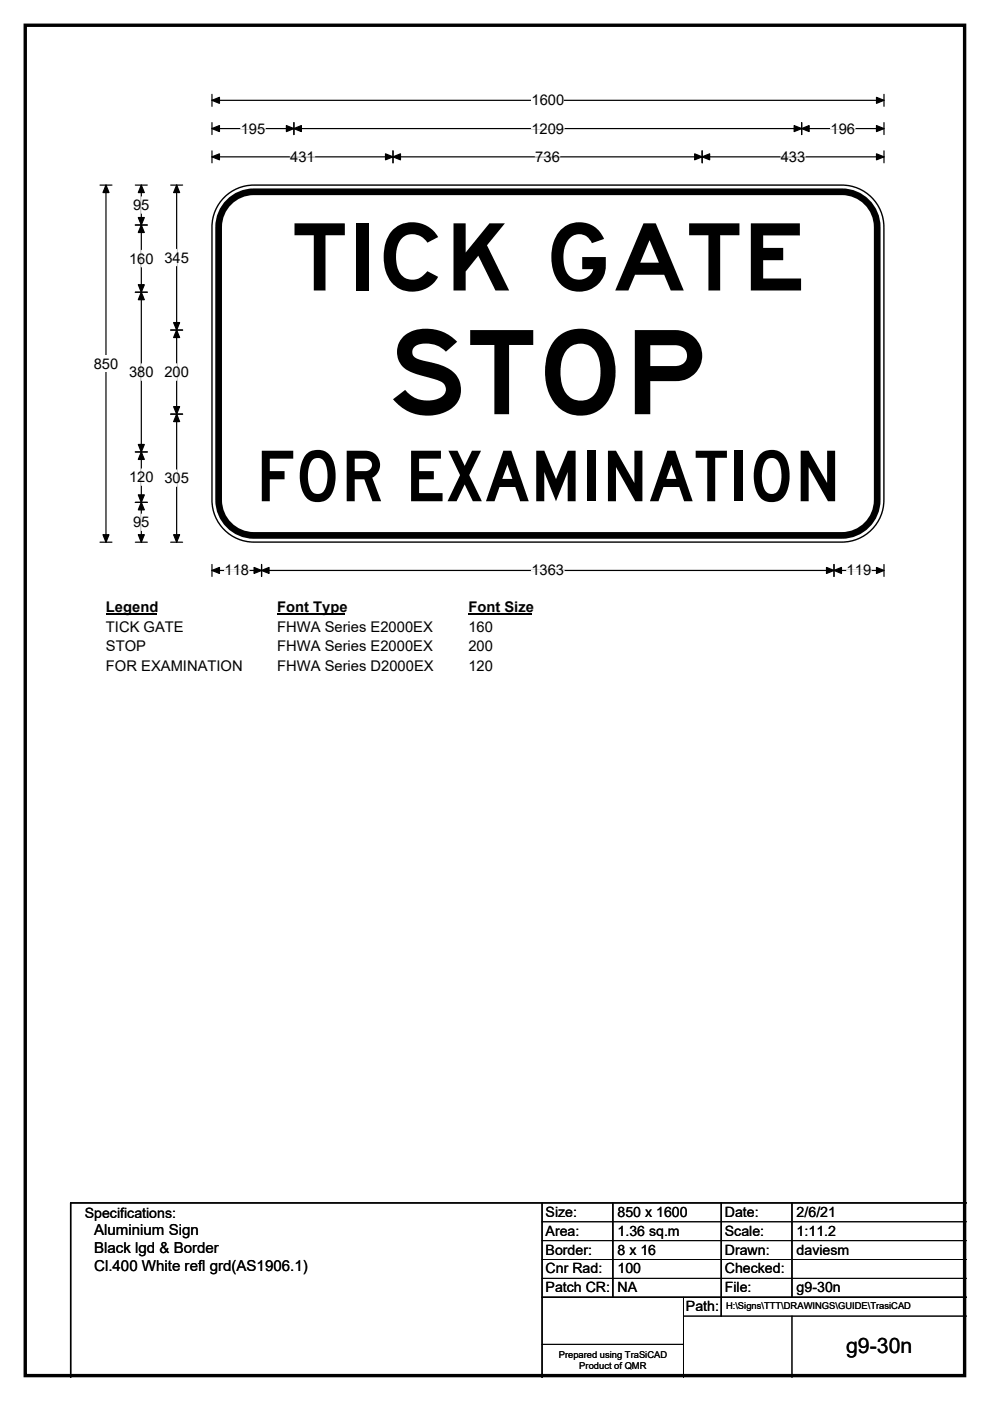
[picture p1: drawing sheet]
<svg xmlns="http://www.w3.org/2000/svg" width="210mm" height="297mm" viewBox="0 0 210 297" stroke-linecap="round" stroke-linejoin="round" font-family="sans-serif">
<path d="M5.4 5.4h199.2v286.3h-199.2z" fill="none" stroke="#000" stroke-width=".72"/>
<path d="M45 21.3h142.5M45 20v2.5M187.5 20v2.5" fill="none" stroke="#000" stroke-width=".25"/>
<path d="M45 21.3l1.5-.7v1.3zM185.9 20.6l1.6 .7-1.6 .6z" fill="#000" stroke="#000" stroke-width=".25"/>
<path d="M112.8 19.5h6.9v3.5h-6.9z" fill="#fff"/>
<g fill="none" stroke="#000" stroke-width=".25">
<path d="M21.2 39.2h2.5M22.5 39.2v75.8M45 27.3h142.5M45 26v2.5M45 32v2.5M45 33.3h142.5M62.3 26v2.5M83.4 32v2.5M148.9 32v2.5M170 26v2.5M187.5 26v2.5M187.5 32v2.5"/>
<path d="M21.2 115h2.5M45 119.7v2.5M55.5 119.7v2.5M176.9 119.7v2.5M187.5 119.7v2.5M45 120.9h142.5"/>
</g>
<g fill="#000" stroke="#000" stroke-width=".25">
<path d="M22.5 39.2l.6 1.6h-1.3zM45 27.3l1.5-.7v1.3zM45 33.3l1.5-.7v1.3zM62.3 27.3l1.6-.7v1.3zM60.7 26.6l1.6 .7-1.6 .6zM83.4 33.3l1.5-.7v1.3zM81.8 32.6l1.6 .7-1.6 .6zM147.3 32.6l1.6 .7-1.6 .6zM148.9 33.3l1.6-.7v1.3zM168.4 26.6l1.6 .7-1.6 .6zM170 27.3l1.6-.7v1.3zM185.9 26.6l1.6 .7-1.6 .6z"/>
<path d="M185.9 32.6l1.6 .7-1.6 .6zM21.8 113.4h1.3l-.6 1.6zM45 120.9l1.5-.6v1.3zM55.5 120.9l1.6-.6v1.3zM53.9 120.3l1.6 .6-1.6 .7zM175.3 120.3l1.6 .6-1.6 .7zM176.9 120.9l1.6-.6v1.3zM185.9 120.3l1.6 .6-1.6 .7z"/>
</g>
<path d="M51.1 27.3h5.2M61.6 33.3h5.2M112.7 27.3h7M113.5 33.3h5.2M165.6 33.3h5.2M176.1 27.3h5.3M47.6 120.9h5.2M112.7 120.9h7M179.6 120.9h5.2" fill="none" stroke="#fff" stroke-width=".25"/>
<path d="M19.9 75.4h5.2v3.4h-5.2z" fill="#fff"/>
<path d="M28.7 39.2h2.5M30 39.2v75.8M36.2 39.2h2.5M37.5 39.2v75.8M28.7 47.7h2.5M28.7 62h2.5M36.2 70h2.5M28.7 95.8h2.5M36.2 87.8h2.5M28.7 106.5h2.5M28.7 115h2.5M36.2 115h2.5" fill="none" stroke="#000" stroke-width=".25"/>
<g fill="#000" stroke="#000" stroke-width=".25">
<path d="M30 39.2l.6 1.6h-1.3zM37.5 39.2l.6 1.6h-1.3zM30 47.7l.6 1.6h-1.3zM29.3 46.1h1.3l-.6 1.6zM29.3 60.4h1.3l-.6 1.6zM30 62l.6 1.5h-1.3zM37.5 70l.6 1.6h-1.3zM36.8 68.4h1.3l-.6 1.6zM29.3 94.2h1.3l-.6 1.6zM30 95.8l.6 1.6h-1.3zM36.8 86.2h1.3l-.6 1.6zM37.5 87.8l.6 1.6h-1.3z"/>
<path d="M29.3 104.9h1.3l-.6 1.6zM30 106.5l.6 1.6h-1.3zM29.3 113.4h1.3l-.6 1.6zM36.8 113.4h1.3l-.6 1.6z"/>
</g>
<path d="M30 41.7v3.5M30 53.1v3.5M37.5 52.9v3.4M30 77.1v3.5M37.5 77.1v3.5M30 99.4v3.5M37.5 99.6v3.5M30 109v3.5" fill="none" stroke="#fff" stroke-width=".25"/>
<path d="M22.5 126.9h10.7v3.5h-10.7z" fill="#fff"/>
<path d="M22.5 130.2h10.7" fill="none" stroke="#000" stroke-width=".32"/>
<path d="M58.8 126.9h14.4v3.5h-14.4z" fill="#fff"/>
<path d="M58.8 130.2h14.4" fill="none" stroke="#000" stroke-width=".32"/>
<path d="M99.4 126.9h13.4v3.5h-13.4z" fill="#fff"/>
<path d="M99.4 130.2h13.4" fill="none" stroke="#000" stroke-width=".32"/>
<g fill="#fff">
<path d="M22.5 131.1h16.4v3.5h-16.4z"/>
<path d="M58.8 131.1h32.9v3.5h-32.9z"/>
<path d="M99.4 131.1h5.2v3.5h-5.2z"/>
<path d="M22.5 135.3h8.4v3.5h-8.4z"/>
<path d="M58.8 135.3h32.9v3.5h-32.9z"/>
<path d="M99.4 135.3h5.2v3.5h-5.2z"/>
<path d="M22.5 139.5h28.8v3.5h-28.8z"/>
<path d="M58.8 139.5h33.1v3.5h-33.1z"/>
<path d="M99.4 139.5h5.2v3.5h-5.2z"/>
</g>
<path d="M47.6 41.8a8.9 8.9 0 0 1 6.2-2.6h124.8a8.9 8.9 0 0 1 8.9 8.9v57.9a8.9 8.9 0 0 1-8.9 8.9h-124.8a8.9 8.9 0 0 1-8.8-8.9v-57.9a8.9 8.9 0 0 1 2.6-6.3z" fill-rule="evenodd" fill="#fff" stroke="#fff" stroke-width=".21"/>
<path d="M48.2 43.2a7.5 7.5 0 0 1 5.6-2.5h124.8a7.5 7.5 0 0 1 7.5 7.4v57.9a7.5 7.5 0 0 1-7.5 7.5h-124.8a7.5 7.5 0 0 1-7.4-7.5v-57.9a7.4 7.4 0 0 1 1.8-4.9z" fill="none" stroke="#000" stroke-width="1.4"/>
<path d="M47.6 41.8a8.9 8.9 0 0 1 6.2-2.6h124.8a8.9 8.9 0 0 1 8.9 8.9v57.9a8.9 8.9 0 0 1-8.9 8.9h-124.8a8.9 8.9 0 0 1-8.8-8.9v-57.9a8.9 8.9 0 0 1 2.6-6.3zM115 255v37M130 255v20M153 255v24M168 255v20M205 255h-190v37M115 275h90" fill="none" stroke="#000" stroke-width=".3"/>
<path d="M115 259h90M115 263h90M115 267h90M115 271h90M145 279h60M145 275v17M168 279v13M115 285h30" fill="none" stroke="#000" stroke-width=".21"/>
<text font-size="24.8" x="82.1" y="87.8">STOP</text>
<text font-size="19.8" x="61.9" y="61.6">TICK GATE</text>
<text font-size="14.9" x="54.3" y="106.3">FOR EXAMINATION</text>
<text font-size="4.5" x="179.5" y="286.9">g9-30n</text>
<g font-size="3.2">
<text x="20" y="261.9">Aluminium Sign</text>
<text x="20" y="265.7">Black lgd &amp; Border</text>
<text x="20" y="269.6">Cl.400 White refl grd(AS1906.1)</text>
</g>
<g font-size="3.1">
<text x="112.8" y="22.3">1600</text>
<text x="51.1" y="28.3">195</text>
<text x="112.7" y="28.3">1209</text>
<text x="176.1" y="28.3">196</text>
<text x="61.6" y="34.3">431</text>
<text x="113.5" y="34.3">736</text>
<text x="165.6" y="34.3">433</text>
<text x="28.2" y="44.5">95</text>
<text x="27.4" y="55.9">160</text>
<text x="34.9" y="55.7">345</text>
<text x="19.9" y="78.1">850</text>
<text x="27.4" y="79.9">380</text>
<text x="34.9" y="79.9">200</text>
<text x="27.4" y="102.2">120</text>
<text x="34.9" y="102.4">305</text>
<text x="28.2" y="111.8">95</text>
<text x="47.6" y="122">118</text>
<text x="112.7" y="122">1363</text>
<text x="179.6" y="122">119</text>
<text x="22.5" y="129.8">Legend</text>
<text x="58.8" y="129.8">Font Type</text>
<text x="99.4" y="129.8">Font Size</text>
<text x="22.5" y="133.9">TICK GATE</text>
<text x="58.8" y="133.9">FHWA Series E2000EX</text>
<text x="99.4" y="133.9">160</text>
<text x="22.5" y="138.1">STOP</text>
<text x="22.5" y="142.3">FOR EXAMINATION</text>
<text x="58.8" y="138.1">FHWA Series E2000EX</text>
<text x="58.8" y="142.3">FHWA Series D2000EX</text>
<text x="99.4" y="138.1">200</text>
<text x="99.4" y="142.3">120</text>
</g>
<g font-size="3">
<text x="115.7" y="258">Size:</text>
<text x="131" y="258">850 x 1600</text>
<text x="153.7" y="258">Date:</text>
<text x="169" y="258">2/6/21</text>
<text x="18" y="258.2">Specifications:</text>
<text x="115.7" y="262">Area:</text>
<text x="131" y="262">1.36 sq.m</text>
<text x="153.7" y="262">Scale:</text>
<text x="169" y="262">1:11.2</text>
<text x="115.7" y="266">Border:</text>
<text x="115.7" y="270">Cnr Rad:</text>
<text x="131" y="266">8 x 16</text>
<text x="131" y="270">100</text>
<text x="153.7" y="266">Drawn:</text>
<text x="153.7" y="270">Checked:</text>
<text x="169" y="266">daviesm</text>
<text x="115.7" y="274">Patch CR:</text>
<text x="131" y="274">NA</text>
<text x="153.7" y="274">File:</text>
<text x="169" y="274">g9-30n</text>
<text x="145.5" y="278">Path:</text>
</g>
<g font-size="2">
<text x="154" y="277.6">H:\Signs\TTT\DRAWINGS\GUIDE\TrasiCAD</text>
<text x="118.5" y="287.8">Prepared using TraSiCAD</text>
<text x="122.9" y="290.2">Product of QMR</text>
</g>
</svg>
